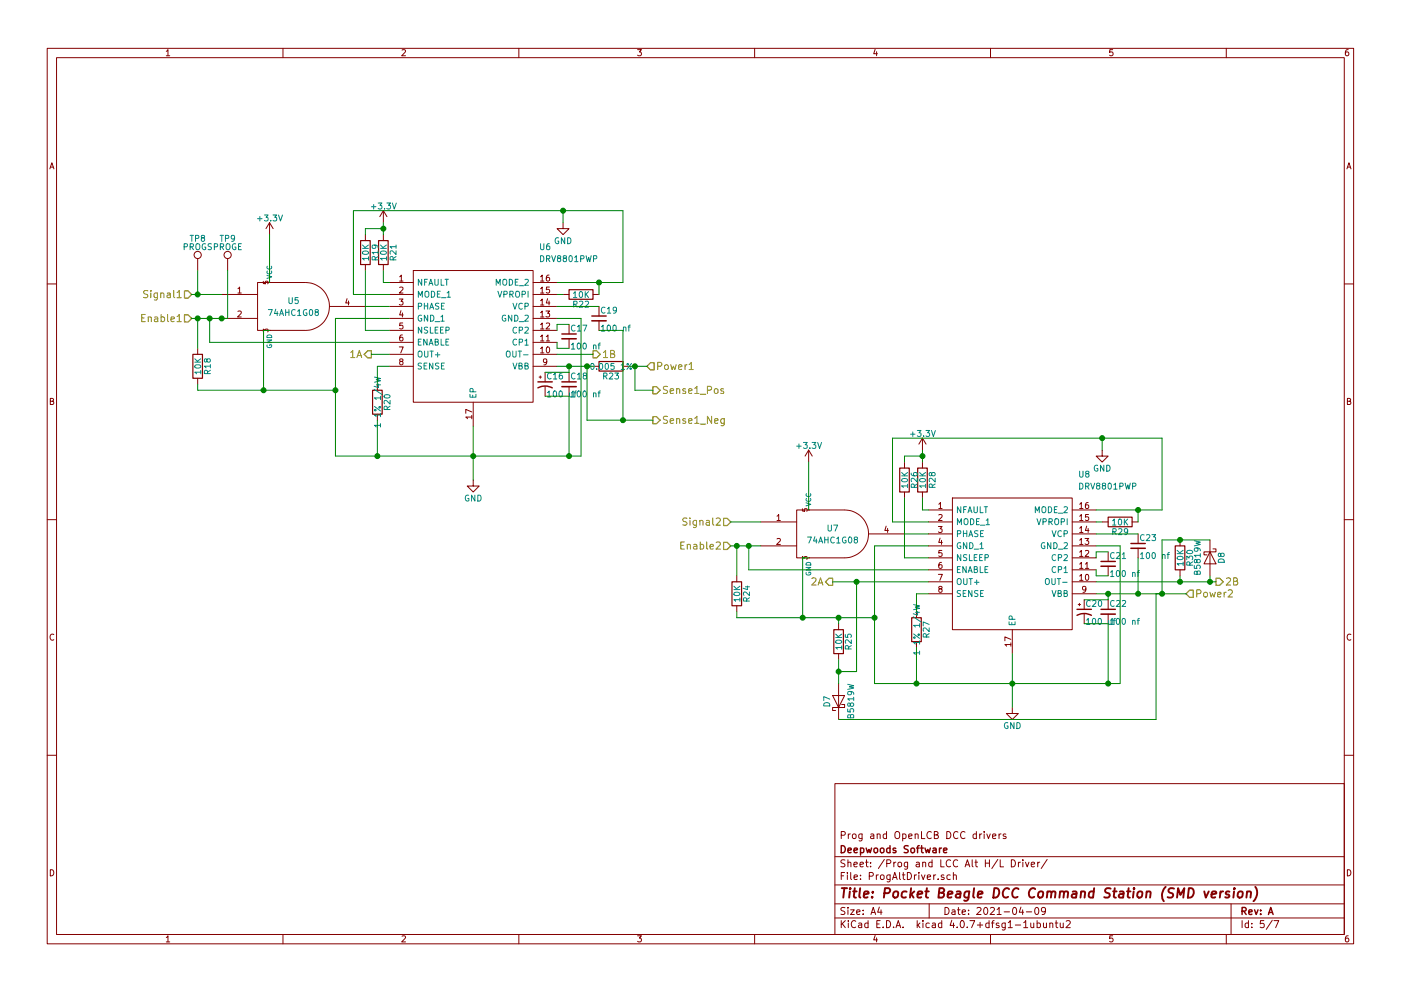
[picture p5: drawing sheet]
EESchema Schematic File Version 2
LIBS:power
LIBS:device
LIBS:transistors
LIBS:conn
LIBS:linear
LIBS:regul
LIBS:74xx
LIBS:cmos4000
LIBS:adc-dac
LIBS:memory
LIBS:xilinx
LIBS:microcontrollers
LIBS:dsp
LIBS:microchip
LIBS:analog_switches
LIBS:motorola
LIBS:texas
LIBS:intel
LIBS:audio
LIBS:interface
LIBS:digital-audio
LIBS:philips
LIBS:display
LIBS:cypress
LIBS:siliconi
LIBS:opto
LIBS:atmel
LIBS:contrib
LIBS:valves
LIBS:pocketbeagle
LIBS:DRV8873HPWPR
LIBS:DRV8801PWP
LIBS:74ahc1g08
LIBS:mcp9701at
LIBS:INA2180A1IDGKR
LIBS:lm2574n-5
LIBS:mechanical
LIBS:references
LIBS:motors
LIBS:graphic_symbols
LIBS:motor_drivers
LIBS:irf7351pbf
LIBS:MCP9700T-E_LT
LIBS:USBLC6-2SC6
LIBS:PocketBeagleCommandStation_SMD-cache
EELAYER 25 0
EELAYER END
$Descr A4 11693 8268
encoding utf-8
Sheet 5 7
Title "Pocket Beagle DCC Command Station (SMD version)"
Date "2021-04-09"
Rev "A"
Comp "Deepwoods Software"
Comment1 "Prog and OpenLCB DCC drivers"
Comment2 ""
Comment3 ""
Comment4 ""
$EndDescr
$Comp
L DRV8801PWP U6
U 1 1
P 3250 2350
F 0 "U6" H 4500 2650 50  0000 L CNN
F 1 "DRV8801PWP" H 4500 2550 50  0000 L CNN
F 2 "SOP65P640X120:SOP65P640X120-17N" H 4500 2450 50  0001 L CNN
F 3 "https://www.ti.com/lit/gpn/DRV8801" H 4500 2350 50  0001 L CNN
F 4 "Motor / Motion / Ignition Controllers & Drivers Full Bridge Motor Drvr" H 4500 2250 50  0001 L CNN "Description"
F 5 "1.2" H 4500 2150 50  0001 L CNN "Height"
F 6 "595-DRV8801PWP" H 4500 2050 50  0001 L CNN "Mouser Part Number"
F 7 "https://www.mouser.co.uk/ProductDetail/Texas-Instruments/DRV8801PWP?qs=IK5e5L0zOXgGek5L7Qn3rg%3D%3D" H 4500 1950 50  0001 L CNN "Mouser Price/Stock"
F 8 "Texas Instruments" H 4500 1850 50  0001 L CNN "Manufacturer_Name"
F 9 "DRV8801PWP" H 4500 1750 50  0001 L CNN "Manufacturer_Part_Number"
	1    3250 2350
	1    0    0    -1  
$EndComp
Text HLabel 3100 2950 0    60   Output ~ 0
1A
Text HLabel 4950 2950 2    60   Output ~ 0
1B
Text HLabel 5400 3050 2    60   Input ~ 0
Power1
Text HLabel 1600 2450 0    60   Input ~ 0
Signal1
Text HLabel 1600 2650 0    60   Input ~ 0
Enable1
$Comp
L 74AHC1G08 U5
U 1 1
P 2450 2550
F 0 "U5" H 2450 2600 50  0000 C CNN
F 1 "74AHC1G08" H 2450 2500 50  0000 C CNN
F 2 "TO_SOT_Packages_SMD:SOT-353_SC-70-5" H 2450 2550 50  0001 C CNN
F 3 "" H 2450 2550 50  0001 C CNN
F 4 "595-SN74AHC1G08DCRE4" H 2450 2550 60  0001 C CNN "Mouser Part Number"
	1    2450 2550
	1    0    0    -1  
$EndComp
$Comp
L R R23
U 1 1
P 5100 3050
F 0 "R23" V 5180 3050 50  0000 C CNN
F 1 "0.005 1%" V 5100 3050 50  0000 C CNN
F 2 "Resistors_SMD:R_0612" V 5030 3050 50  0001 C CNN
F 3 "" H 5100 3050 50  0001 C CNN
F 4 "71-WSKW0612L5000FEA" V 5100 3050 60  0001 C CNN "Mouser Part Number"
	1    5100 3050
	0    1    1    0   
$EndComp
$Comp
L GND #PWR047
U 1 1
P 3950 4000
F 0 "#PWR047" H 3950 3750 50  0001 C CNN
F 1 "GND" H 3950 3850 50  0000 C CNN
F 2 "" H 3950 4000 50  0001 C CNN
F 3 "" H 3950 4000 50  0001 C CNN
	1    3950 4000
	1    0    0    -1  
$EndComp
$Comp
L +3.3V #PWR048
U 1 1
P 2250 1950
F 0 "#PWR048" H 2250 1800 50  0001 C CNN
F 1 "+3.3V" H 2250 2090 50  0000 C CNN
F 2 "" H 2250 1950 50  0001 C CNN
F 3 "" H 2250 1950 50  0001 C CNN
	1    2250 1950
	1    0    0    -1  
$EndComp
Text HLabel 5450 3250 2    60   Output ~ 0
Sense1_Pos
Text HLabel 5450 3500 2    60   Output ~ 0
Sense1_Neg
$Comp
L C_Small C17
U 1 1
P 4750 2800
F 0 "C17" H 4760 2870 50  0000 L CNN
F 1 "100 nf" H 4760 2720 50  0000 L CNN
F 2 "Capacitors_SMD:C_0603" H 4750 2800 50  0001 C CNN
F 3 "" H 4750 2800 50  0001 C CNN
F 4 "603-CC603KPX7R9BB104" H 4750 2800 60  0001 C CNN "Mouser Part Number"
	1    4750 2800
	1    0    0    -1  
$EndComp
$Comp
L GND #PWR049
U 1 1
P 4700 1850
F 0 "#PWR049" H 4700 1600 50  0001 C CNN
F 1 "GND" H 4700 1700 50  0000 C CNN
F 2 "" H 4700 1850 50  0001 C CNN
F 3 "" H 4700 1850 50  0001 C CNN
	1    4700 1850
	1    0    0    -1  
$EndComp
$Comp
L R R21
U 1 1
P 3200 2100
F 0 "R21" V 3280 2100 50  0000 C CNN
F 1 "10K" V 3200 2100 50  0000 C CNN
F 2 "Resistors_SMD:R_0603" V 3130 2100 50  0001 C CNN
F 3 "" H 3200 2100 50  0001 C CNN
F 4 "279-CRGCQ0603F10K" V 3200 2100 60  0001 C CNN "Mouser Part Number"
	1    3200 2100
	1    0    0    -1  
$EndComp
$Comp
L +3.3V #PWR050
U 1 1
P 3200 1850
F 0 "#PWR050" H 3200 1700 50  0001 C CNN
F 1 "+3.3V" H 3200 1990 50  0000 C CNN
F 2 "" H 3200 1850 50  0001 C CNN
F 3 "" H 3200 1850 50  0001 C CNN
	1    3200 1850
	1    0    0    -1  
$EndComp
$Comp
L R R22
U 1 1
P 4850 2450
F 0 "R22" V 4930 2450 50  0000 C CNN
F 1 "10K" V 4850 2450 50  0000 C CNN
F 2 "Resistors_SMD:R_0603" V 4780 2450 50  0001 C CNN
F 3 "" H 4850 2450 50  0001 C CNN
F 4 "279-CRGCQ0603F10K" V 4850 2450 60  0001 C CNN "Mouser Part Number"
	1    4850 2450
	0    1    1    0   
$EndComp
$Comp
L R R18
U 1 1
P 1650 3050
F 0 "R18" V 1730 3050 50  0000 C CNN
F 1 "10K" V 1650 3050 50  0000 C CNN
F 2 "Resistors_SMD:R_0603" V 1580 3050 50  0001 C CNN
F 3 "" H 1650 3050 50  0001 C CNN
F 4 "279-CRGCQ0603F10K" V 1650 3050 60  0001 C CNN "Mouser Part Number"
	1    1650 3050
	1    0    0    -1  
$EndComp
$Comp
L R R20
U 1 1
P 3150 3350
F 0 "R20" V 3230 3350 50  0000 C CNN
F 1 "1 1% 1/4W" V 3150 3350 50  0000 C CNN
F 2 "Resistors_SMD:R_1206" V 3080 3350 50  0001 C CNN
F 3 "" H 3150 3350 50  0001 C CNN
F 4 "71-CRCW1206-1-E3" V 3150 3350 60  0001 C CNN "Mouser Part Number"
	1    3150 3350
	1    0    0    -1  
$EndComp
$Comp
L R R19
U 1 1
P 3050 2100
F 0 "R19" V 3130 2100 50  0000 C CNN
F 1 "10K" V 3050 2100 50  0000 C CNN
F 2 "Resistors_SMD:R_0603" V 2980 2100 50  0001 C CNN
F 3 "" H 3050 2100 50  0001 C CNN
F 4 "279-CRGCQ0603F10K" V 3050 2100 60  0001 C CNN "Mouser Part Number"
	1    3050 2100
	1    0    0    -1  
$EndComp
$Comp
L C_Small C19
U 1 1
P 5000 2650
F 0 "C19" H 5010 2720 50  0000 L CNN
F 1 "100 nf" H 5010 2570 50  0000 L CNN
F 2 "Capacitors_SMD:C_0603" H 5000 2650 50  0001 C CNN
F 3 "" H 5000 2650 50  0001 C CNN
F 4 "603-CC603KPX7R9BB104" H 5000 2650 60  0001 C CNN "Mouser Part Number"
	1    5000 2650
	1    0    0    -1  
$EndComp
$Comp
L C_Small C18
U 1 1
P 4750 3200
F 0 "C18" H 4760 3270 50  0000 L CNN
F 1 "100 nf" H 4760 3120 50  0000 L CNN
F 2 "Capacitors_SMD:C_0603" H 4750 3200 50  0001 C CNN
F 3 "" H 4750 3200 50  0001 C CNN
F 4 "603-CC603KPX7R9BB104" H 4750 3200 60  0001 C CNN "Mouser Part Number"
	1    4750 3200
	1    0    0    -1  
$EndComp
$Comp
L CP1_Small C16
U 1 1
P 4550 3200
F 0 "C16" H 4560 3270 50  0000 L CNN
F 1 "100 uf" H 4560 3120 50  0000 L CNN
F 2 "Capacitors_SMD:CP_Elec_6.3x7.7" H 4550 3200 50  0001 C CNN
F 3 "" H 4550 3200 50  0001 C CNN
F 4 "710-865080545012" H 4550 3200 60  0001 C CNN "Mouser Part Number"
	1    4550 3200
	1    0    0    -1  
$EndComp
Wire Wire Line
	3050 2550 3250 2550
Wire Wire Line
	1850 2450 1600 2450
Wire Wire Line
	1600 2650 1900 2650
Wire Wire Line
	3250 2850 1750 2850
Wire Wire Line
	1750 2850 1750 2650
Connection ~ 1750 2650
Wire Wire Line
	3100 2950 3250 2950
Wire Wire Line
	4950 2950 4650 2950
Wire Wire Line
	5250 3050 5400 3050
Wire Wire Line
	4650 3050 4950 3050
Wire Wire Line
	3250 2650 2800 2650
Wire Wire Line
	2800 2650 2800 3800
Wire Wire Line
	2800 3800 4850 3800
Wire Wire Line
	4850 3800 4850 2650
Wire Wire Line
	4850 2650 4650 2650
Wire Wire Line
	3950 3550 3950 4000
Connection ~ 3950 3800
Connection ~ 2800 3250
Wire Wire Line
	2250 1950 2250 2350
Wire Wire Line
	5450 3250 5300 3250
Wire Wire Line
	5300 3250 5300 3050
Connection ~ 5300 3050
Wire Wire Line
	4900 3050 4900 3500
Wire Wire Line
	4900 3500 5450 3500
Connection ~ 4900 3050
Wire Wire Line
	4650 2750 4650 2700
Wire Wire Line
	4650 2700 4750 2700
Wire Wire Line
	4650 2850 4650 2900
Wire Wire Line
	4650 2900 4750 2900
Wire Wire Line
	3250 2450 2950 2450
Wire Wire Line
	2950 2450 2950 1750
Wire Wire Line
	2950 1750 5200 1750
Wire Wire Line
	5200 1750 5200 2350
Wire Wire Line
	5200 2350 4650 2350
Wire Wire Line
	4700 1850 4700 1750
Connection ~ 4700 1750
Wire Wire Line
	3200 1850 3200 1950
Wire Wire Line
	3200 2250 3200 2350
Wire Wire Line
	3200 2350 3250 2350
Wire Wire Line
	1650 2900 1650 2650
Connection ~ 1650 2650
Wire Wire Line
	1650 3250 2800 3250
Wire Wire Line
	2250 2750 2200 2750
Wire Wire Line
	2200 2750 2200 3250
Connection ~ 2200 3250
Wire Wire Line
	4650 2450 4700 2450
Wire Wire Line
	5000 2450 5000 2350
Connection ~ 5000 2350
Wire Wire Line
	3150 3200 3150 3050
Wire Wire Line
	3150 3050 3250 3050
Wire Wire Line
	3150 3500 3150 3800
Connection ~ 3150 3800
Wire Wire Line
	3050 1950 3050 1900
Wire Wire Line
	3050 1900 3200 1900
Connection ~ 3200 1900
Wire Wire Line
	3050 2250 3050 2750
Wire Wire Line
	3050 2750 3250 2750
Wire Wire Line
	4550 3100 4750 3100
Wire Wire Line
	4750 3100 4750 3050
Connection ~ 4750 3050
Wire Wire Line
	4550 3300 4750 3300
Wire Wire Line
	4750 3300 4750 3800
Connection ~ 4750 3800
Wire Wire Line
	5000 2550 4650 2550
Wire Wire Line
	5000 2750 5200 2750
Wire Wire Line
	5200 2750 5200 3500
Connection ~ 5200 3500
$Comp
L DRV8801PWP U8
U 1 1
P 7750 4250
F 0 "U8" H 9000 4550 50  0000 L CNN
F 1 "DRV8801PWP" H 9000 4450 50  0000 L CNN
F 2 "SOP65P640X120:SOP65P640X120-17N" H 9000 4350 50  0001 L CNN
F 3 "https://www.ti.com/lit/gpn/DRV8801" H 9000 4250 50  0001 L CNN
F 4 "Motor / Motion / Ignition Controllers & Drivers Full Bridge Motor Drvr" H 9000 4150 50  0001 L CNN "Description"
F 5 "1.2" H 9000 4050 50  0001 L CNN "Height"
F 6 "595-DRV8801PWP" H 9000 3950 50  0001 L CNN "Mouser Part Number"
F 7 "https://www.mouser.co.uk/ProductDetail/Texas-Instruments/DRV8801PWP?qs=IK5e5L0zOXgGek5L7Qn3rg%3D%3D" H 9000 3850 50  0001 L CNN "Mouser Price/Stock"
F 8 "Texas Instruments" H 9000 3750 50  0001 L CNN "Manufacturer_Name"
F 9 "DRV8801PWP" H 9000 3650 50  0001 L CNN "Manufacturer_Part_Number"
	1    7750 4250
	1    0    0    -1  
$EndComp
Text HLabel 6950 4850 0    60   Output ~ 0
2A
Text HLabel 10150 4850 2    60   Output ~ 0
2B
Text HLabel 9900 4950 2    60   Input ~ 0
Power2
Text HLabel 6100 4350 0    60   Input ~ 0
Signal2
Text HLabel 6100 4550 0    60   Input ~ 0
Enable2
$Comp
L 74AHC1G08 U7
U 1 1
P 6950 4450
F 0 "U7" H 6950 4500 50  0000 C CNN
F 1 "74AHC1G08" H 6950 4400 50  0000 C CNN
F 2 "TO_SOT_Packages_SMD:SOT-353_SC-70-5" H 6950 4450 50  0001 C CNN
F 3 "" H 6950 4450 50  0001 C CNN
F 4 "595-SN74AHC1G08DCRE4" H 6950 4450 60  0001 C CNN "Mouser Part Number"
	1    6950 4450
	1    0    0    -1  
$EndComp
$Comp
L GND #PWR051
U 1 1
P 8450 5900
F 0 "#PWR051" H 8450 5650 50  0001 C CNN
F 1 "GND" H 8450 5750 50  0000 C CNN
F 2 "" H 8450 5900 50  0001 C CNN
F 3 "" H 8450 5900 50  0001 C CNN
	1    8450 5900
	1    0    0    -1  
$EndComp
$Comp
L +3.3V #PWR052
U 1 1
P 6750 3850
F 0 "#PWR052" H 6750 3700 50  0001 C CNN
F 1 "+3.3V" H 6750 3990 50  0000 C CNN
F 2 "" H 6750 3850 50  0001 C CNN
F 3 "" H 6750 3850 50  0001 C CNN
	1    6750 3850
	1    0    0    -1  
$EndComp
$Comp
L C_Small C21
U 1 1
P 9250 4700
F 0 "C21" H 9260 4770 50  0000 L CNN
F 1 "100 nf" H 9260 4620 50  0000 L CNN
F 2 "Capacitors_SMD:C_0603" H 9250 4700 50  0001 C CNN
F 3 "" H 9250 4700 50  0001 C CNN
F 4 "603-CC603KPX7R9BB104" H 9250 4700 60  0001 C CNN "Mouser Part Number"
	1    9250 4700
	1    0    0    -1  
$EndComp
$Comp
L GND #PWR053
U 1 1
P 9200 3750
F 0 "#PWR053" H 9200 3500 50  0001 C CNN
F 1 "GND" H 9200 3600 50  0000 C CNN
F 2 "" H 9200 3750 50  0001 C CNN
F 3 "" H 9200 3750 50  0001 C CNN
	1    9200 3750
	1    0    0    -1  
$EndComp
$Comp
L R R28
U 1 1
P 7700 4000
F 0 "R28" V 7780 4000 50  0000 C CNN
F 1 "10K" V 7700 4000 50  0000 C CNN
F 2 "Resistors_SMD:R_0603" V 7630 4000 50  0001 C CNN
F 3 "" H 7700 4000 50  0001 C CNN
F 4 "279-CRGCQ0603F10K" V 7700 4000 60  0001 C CNN "Mouser Part Number"
	1    7700 4000
	1    0    0    -1  
$EndComp
$Comp
L +3.3V #PWR054
U 1 1
P 7700 3750
F 0 "#PWR054" H 7700 3600 50  0001 C CNN
F 1 "+3.3V" H 7700 3890 50  0000 C CNN
F 2 "" H 7700 3750 50  0001 C CNN
F 3 "" H 7700 3750 50  0001 C CNN
	1    7700 3750
	1    0    0    -1  
$EndComp
$Comp
L R R29
U 1 1
P 9350 4350
F 0 "R29" V 9430 4350 50  0000 C CNN
F 1 "10K" V 9350 4350 50  0000 C CNN
F 2 "Resistors_SMD:R_0603" V 9280 4350 50  0001 C CNN
F 3 "" H 9350 4350 50  0001 C CNN
F 4 "279-CRGCQ0603F10K" V 9350 4350 60  0001 C CNN "Mouser Part Number"
	1    9350 4350
	0    1    1    0   
$EndComp
$Comp
L R R24
U 1 1
P 6150 4950
F 0 "R24" V 6230 4950 50  0000 C CNN
F 1 "10K" V 6150 4950 50  0000 C CNN
F 2 "Resistors_SMD:R_0603" V 6080 4950 50  0001 C CNN
F 3 "" H 6150 4950 50  0001 C CNN
F 4 "279-CRGCQ0603F10K" V 6150 4950 60  0001 C CNN "Mouser Part Number"
	1    6150 4950
	1    0    0    -1  
$EndComp
$Comp
L R R27
U 1 1
P 7650 5250
F 0 "R27" V 7730 5250 50  0000 C CNN
F 1 "1 1% 1/4W" V 7650 5250 50  0000 C CNN
F 2 "Resistors_SMD:R_1206" V 7580 5250 50  0001 C CNN
F 3 "" H 7650 5250 50  0001 C CNN
F 4 "71-CRCW1206-1-E3" V 7650 5250 60  0001 C CNN "Mouser Part Number"
	1    7650 5250
	1    0    0    -1  
$EndComp
$Comp
L R R26
U 1 1
P 7550 4000
F 0 "R26" V 7630 4000 50  0000 C CNN
F 1 "10K" V 7550 4000 50  0000 C CNN
F 2 "Resistors_SMD:R_0603" V 7480 4000 50  0001 C CNN
F 3 "" H 7550 4000 50  0001 C CNN
F 4 "279-CRGCQ0603F10K" V 7550 4000 60  0001 C CNN "Mouser Part Number"
	1    7550 4000
	1    0    0    -1  
$EndComp
$Comp
L C_Small C23
U 1 1
P 9500 4550
F 0 "C23" H 9510 4620 50  0000 L CNN
F 1 "100 nf" H 9510 4470 50  0000 L CNN
F 2 "Capacitors_SMD:C_0603" H 9500 4550 50  0001 C CNN
F 3 "" H 9500 4550 50  0001 C CNN
F 4 "603-CC603KPX7R9BB104" H 9500 4550 60  0001 C CNN "Mouser Part Number"
	1    9500 4550
	1    0    0    -1  
$EndComp
$Comp
L C_Small C22
U 1 1
P 9250 5100
F 0 "C22" H 9260 5170 50  0000 L CNN
F 1 "100 nf" H 9260 5020 50  0000 L CNN
F 2 "Capacitors_SMD:C_0603" H 9250 5100 50  0001 C CNN
F 3 "" H 9250 5100 50  0001 C CNN
F 4 "603-CC603KPX7R9BB104" H 9250 5100 60  0001 C CNN "Mouser Part Number"
	1    9250 5100
	1    0    0    -1  
$EndComp
$Comp
L CP1_Small C20
U 1 1
P 9050 5100
F 0 "C20" H 9060 5170 50  0000 L CNN
F 1 "100 uf" H 9060 5020 50  0000 L CNN
F 2 "Capacitors_SMD:CP_Elec_6.3x7.7" H 9050 5100 50  0001 C CNN
F 3 "" H 9050 5100 50  0001 C CNN
F 4 "710-865080545012" H 9050 5100 60  0001 C CNN "Mouser Part Number"
	1    9050 5100
	1    0    0    -1  
$EndComp
Wire Wire Line
	7550 4450 7750 4450
Wire Wire Line
	6350 4350 6100 4350
Wire Wire Line
	6100 4550 6350 4550
Wire Wire Line
	7750 4750 6250 4750
Wire Wire Line
	6250 4750 6250 4550
Connection ~ 6250 4550
Wire Wire Line
	6950 4850 7750 4850
Wire Wire Line
	10150 4850 9150 4850
Wire Wire Line
	9150 4950 9900 4950
Wire Wire Line
	7750 4550 7300 4550
Wire Wire Line
	7300 4550 7300 5700
Wire Wire Line
	7300 5700 9350 5700
Wire Wire Line
	9350 5700 9350 4550
Wire Wire Line
	9350 4550 9150 4550
Wire Wire Line
	8450 5450 8450 5900
Connection ~ 8450 5700
Connection ~ 7300 5150
Wire Wire Line
	6750 3850 6750 4250
Wire Wire Line
	9150 4650 9150 4600
Wire Wire Line
	9150 4600 9250 4600
Wire Wire Line
	9150 4750 9150 4800
Wire Wire Line
	9150 4800 9250 4800
Wire Wire Line
	7750 4350 7450 4350
Wire Wire Line
	7450 4350 7450 3650
Wire Wire Line
	7450 3650 9700 3650
Wire Wire Line
	9700 3650 9700 4250
Wire Wire Line
	9700 4250 9150 4250
Wire Wire Line
	9200 3750 9200 3650
Connection ~ 9200 3650
Wire Wire Line
	7700 3750 7700 3850
Wire Wire Line
	7700 4150 7700 4250
Wire Wire Line
	7700 4250 7750 4250
Wire Wire Line
	6150 4800 6150 4550
Connection ~ 6150 4550
Wire Wire Line
	6150 5150 7300 5150
Wire Wire Line
	6750 4650 6700 4650
Wire Wire Line
	6700 4650 6700 5150
Connection ~ 6700 5150
Wire Wire Line
	9150 4350 9200 4350
Wire Wire Line
	9500 4350 9500 4250
Connection ~ 9500 4250
Wire Wire Line
	7650 5100 7650 4950
Wire Wire Line
	7650 4950 7750 4950
Wire Wire Line
	7650 5400 7650 5700
Connection ~ 7650 5700
Wire Wire Line
	7550 3850 7550 3800
Wire Wire Line
	7550 3800 7700 3800
Connection ~ 7700 3800
Wire Wire Line
	7550 4150 7550 4650
Wire Wire Line
	7550 4650 7750 4650
Wire Wire Line
	9050 5000 9250 5000
Wire Wire Line
	9250 5000 9250 4950
Connection ~ 9250 4950
Wire Wire Line
	9050 5200 9250 5200
Wire Wire Line
	9250 5200 9250 5700
Connection ~ 9250 5700
Wire Wire Line
	9500 4450 9150 4450
Wire Wire Line
	9500 4650 9500 4950
Connection ~ 9500 4950
$Comp
L R R30
U 1 1
P 9850 4650
F 0 "R30" V 9930 4650 50  0000 C CNN
F 1 "10K" V 9850 4650 50  0000 C CNN
F 2 "Resistors_SMD:R_0603" V 9780 4650 50  0001 C CNN
F 3 "" H 9850 4650 50  0001 C CNN
F 4 "279-CRGCQ0603F10K" V 9850 4650 60  0001 C CNN "Mouser Part Number"
	1    9850 4650
	1    0    0    -1  
$EndComp
$Comp
L R R25
U 1 1
P 7000 5350
F 0 "R25" V 7080 5350 50  0000 C CNN
F 1 "10K" V 7000 5350 50  0000 C CNN
F 2 "Resistors_SMD:R_0603" V 6930 5350 50  0001 C CNN
F 3 "" H 7000 5350 50  0001 C CNN
F 4 "279-CRGCQ0603F10K" V 7000 5350 60  0001 C CNN "Mouser Part Number"
	1    7000 5350
	1    0    0    -1  
$EndComp
$Comp
L D_Schottky D7
U 1 1
P 7000 5850
F 0 "D7" H 7000 5950 50  0000 C CNN
F 1 "B5819W" H 7000 5750 50  0000 C CNN
F 2 "Diodes_SMD:D_SOD-323" H 7000 5850 50  0001 C CNN
F 3 "" H 7000 5850 50  0001 C CNN
F 4 "833-B5819WS-TP" H 7000 5850 60  0001 C CNN "Mouser Part Number"
	1    7000 5850
	0    -1   -1   0   
$EndComp
$Comp
L D_Schottky D8
U 1 1
P 10100 4650
F 0 "D8" H 10100 4750 50  0000 C CNN
F 1 "B5819W" H 10100 4550 50  0000 C CNN
F 2 "Diodes_SMD:D_SOD-323" H 10100 4650 50  0001 C CNN
F 3 "" H 10100 4650 50  0001 C CNN
F 4 "833-B5819WS-TP" H 10100 4650 60  0001 C CNN "Mouser Part Number"
	1    10100 4650
	0    1    1    0   
$EndComp
Wire Wire Line
	7000 5500 7000 5700
Wire Wire Line
	7000 5200 7000 5150
Connection ~ 7000 5150
Wire Wire Line
	7150 4850 7150 5600
Wire Wire Line
	7150 5600 7000 5600
Connection ~ 7000 5600
Connection ~ 7150 4850
Wire Wire Line
	7000 6000 9650 6000
Wire Wire Line
	9650 6000 9650 4950
Wire Wire Line
	9650 4950 9700 4950
Connection ~ 9700 4950
Wire Wire Line
	9850 4800 9850 4850
Connection ~ 9850 4850
Wire Wire Line
	10100 4800 10100 4850
Connection ~ 10100 4850
Wire Wire Line
	9700 4500 10100 4500
Wire Wire Line
	9700 4950 9700 4500
Connection ~ 9850 4500
$Comp
L TEST_1P TP8
U 1 1
P 1650 2250
F 0 "TP8" H 1650 2520 50  0000 C CNN
F 1 "PROGS" H 1650 2450 50  0000 C CNN
F 2 "Measurement_Points:Measurement_Point_Round-SMD-Pad_Small" H 1850 2250 50  0001 C CNN
F 3 "" H 1850 2250 50  0001 C CNN
	1    1650 2250
	1    0    0    -1  
$EndComp
$Comp
L TEST_1P TP9
U 1 1
P 1900 2250
F 0 "TP9" H 1900 2520 50  0000 C CNN
F 1 "PROGE" H 1900 2450 50  0000 C CNN
F 2 "Measurement_Points:Measurement_Point_Round-SMD-Pad_Small" H 2100 2250 50  0001 C CNN
F 3 "" H 2100 2250 50  0001 C CNN
	1    1900 2250
	1    0    0    -1  
$EndComp
Wire Wire Line
	1650 2250 1650 2450
Connection ~ 1650 2450
Wire Wire Line
	1900 2650 1900 2250
Connection ~ 1850 2650
Wire Wire Line
	1650 3250 1650 3200
Wire Wire Line
	6150 5100 6150 5150
$EndSCHEMATC
